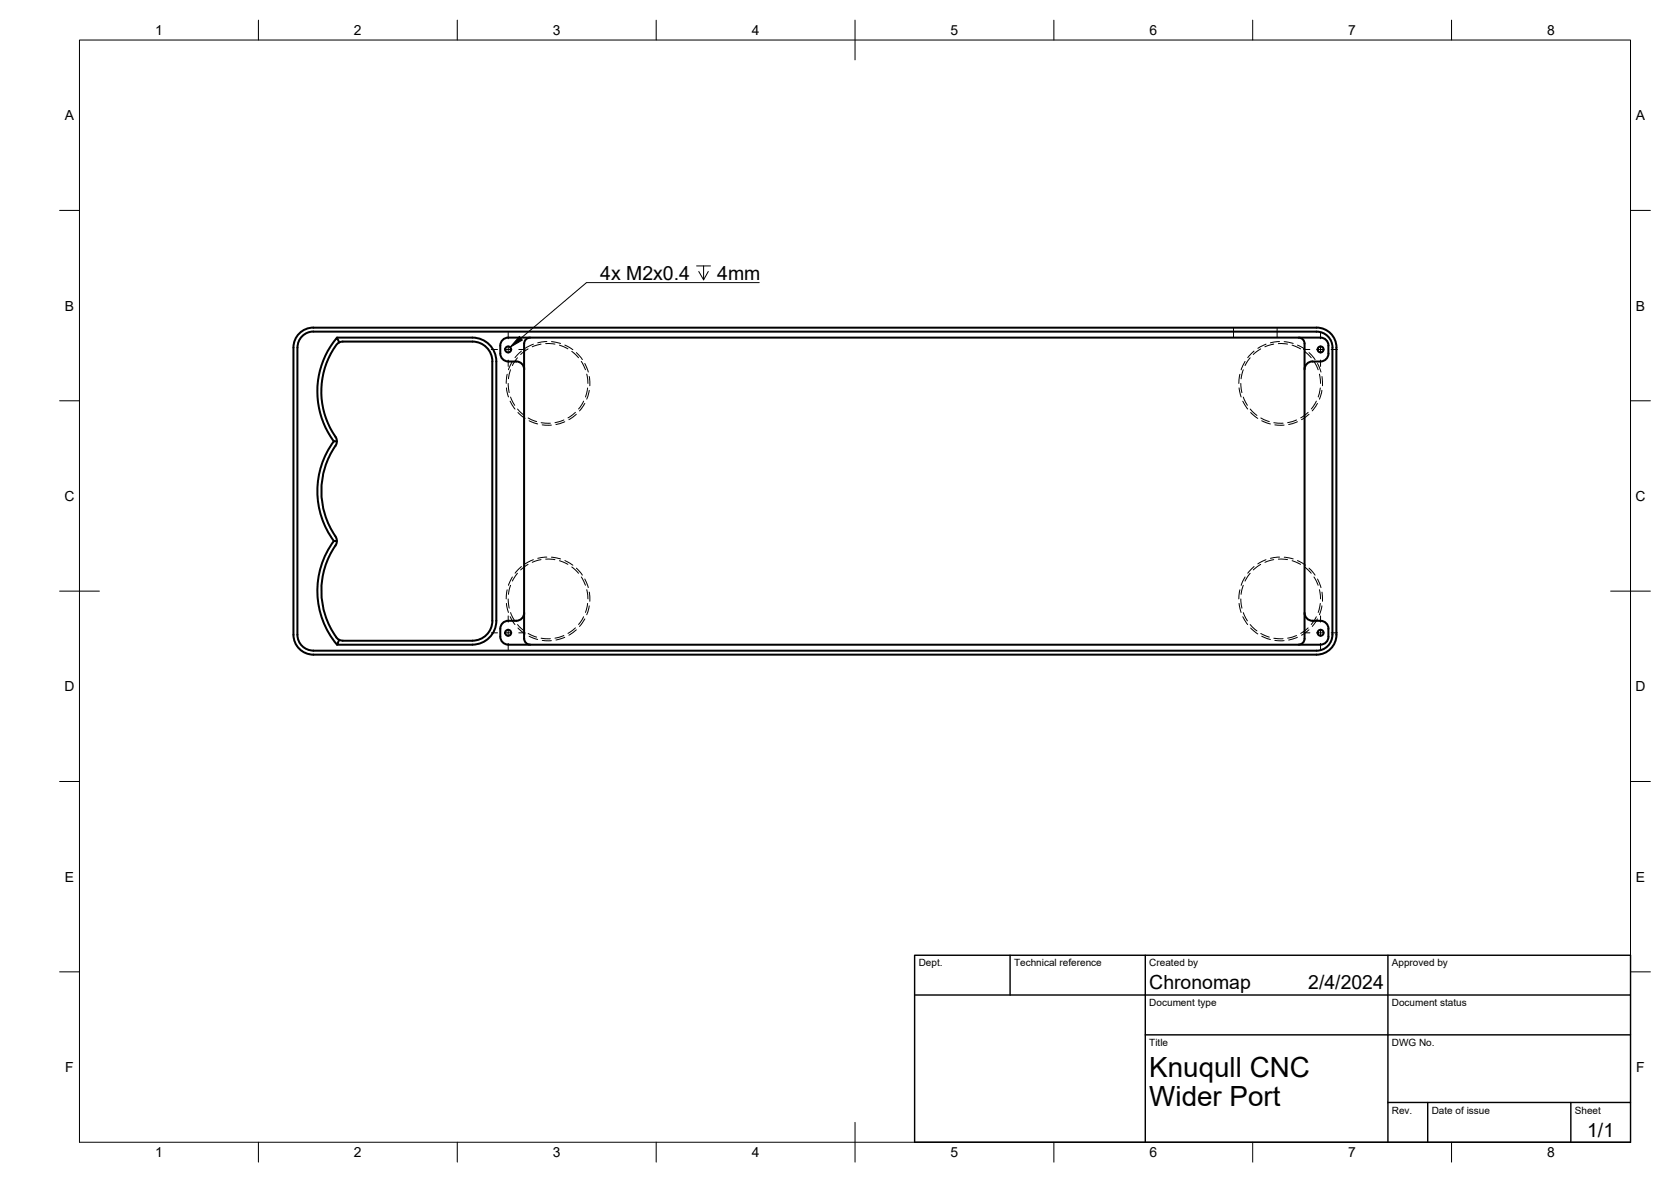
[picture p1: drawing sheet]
<svg xmlns="http://www.w3.org/2000/svg" width="420mm" height="297mm" viewBox="0 0 420 297" stroke-linecap="round" stroke-linejoin="round" font-family="sans-serif">
<!-- layer: Hidden -->
<g fill="none" stroke="#000" stroke-width=".25">
<path d="M127.3 97.5l.5 2.2M127.5 94.1l-.2 2.3M127.8 96.4l.2 2.3M128.4 92.9l-.6 2.3M128.4 99.8l1 2.1M128.8 90.8l-1 2.1M130.1 89.9l-1.3 2M131.1 88.2l-1.6 1.7M132.8 87.7l-1.9 1.4M134.1 86.5l-2.1 1M136 86.5l-2.2 .7M137.2 86.3l2.3 .2"/>
<path d="M137.5 85.8l-2.3 .4M138.7 85.9l2.2 .4M140.7 86.7l2.1 1M142 86.7l2 1.2M143.8 88.3l1.7 1.6M144.9 88.6l1.5 1.8M146.2 90.8l1 2.1M147 91.3l.9 2.2M147.5 94l.3 2.4M147.7 97.5l-.5 2.3M148.2 94.6l.1 2.4M148.2 98.1l-.7 2.2"/>
<path d="M310.2 82.3v2.5M311.6 97.5l.5 2.2M311.8 94.1l-.3 2.3M312 96.4l.3 2.3M312.6 92.9l-.5 2.3M312.6 99.8l1 2.1M313.1 90.8l-1 2.1M314.3 89.9l-1.2 2M315.3 88.2l-1.6 1.7M317 87.7l-1.9 1.4M318.3 86.5l-2 1M320.3 86.5l-2.2 .7"/>
<path d="M321.1 82.3v2.5M321.4 86.3l2.3 .2M321.7 85.8l-2.3 .4M322.9 85.9l2.3 .4M324.9 86.7l2.1 1M326.2 86.7l2.1 1.2M328 88.3l1.7 1.6M329.1 88.6l1.6 1.8M330.4 90.8l1 2.1M331.3 91.3l.8 2.2M331.8 94l.2 2.4M332 97.5l-.6 2.3"/>
<path d="M332.4 98.1l-.6 2.2M332.4 94.6l.1 2.4M128.3 100.8l1.2 2M130.1 102.8l1.7 1.6M130.2 103.7l1.8 1.4M132.8 105l2.1 .9M133 105.7l2.2 .8M136.1 106.2l2.3 .1M136.3 106.8h2.3M141.8 105.5l-2.2 .7M142 106l-2.2 .7M144.7 103.6l-1.9 1.4"/>
<path d="M144.9 104.1l-1.9 1.4M146.7 100.8l-1.2 2M147 101.4l-1.3 1.9M312.5 100.8l1.2 2M314.3 102.8l1.7 1.6M314.5 103.7l1.8 1.4M317 105l2.2 .9M317.2 105.7l2.2 .8M320.3 106.2l2.3 .1M320.5 106.8h2.4M326 105.5l-2.2 .7M326.2 106l-2.2 .7"/>
<path d="M328.9 103.6l-1.9 1.4M329.1 104.1l-1.8 1.4M331 100.8l-1.3 2M331.3 101.4l-1.4 1.9M127.3 151.6l.5 2.3M127.5 148.2l-.2 2.3M127.8 150.5l.2 2.3M128.3 155l1.2 2M128.4 147.1l-.6 2.3M128.4 154l1 2M128.8 145l-1 2.1M130.1 144.1l-1.3 1.9"/>
<path d="M130.1 157l1.7 1.5M130.2 157.8l1.8 1.5M131.1 142.4l-1.6 1.6M132.8 141.8l-1.9 1.4M132.8 159.2l2.1 .9M133 159.9l2.2 .8M134.1 140.7l-2.1 1M136 140.6l-2.2 .7M137.2 140.5l2.3 .1M137.5 140l-2.3 .3M138.7 140l2.2 .5M140.7 140.9l2.1 .9"/>
<path d="M141.8 159.7l-2.2 .7M142 140.9l2 1.1M143.8 142.5l1.7 1.6M144.7 157.8l-1.9 1.4M144.9 158.3l-1.9 1.3M144.9 142.8l1.5 1.7M146.2 145l1 2.1M146.7 155l-1.2 1.9M147 145.5l.9 2.2M147 155.5l-1.3 1.9M147.5 148.2l.3 2.3M147.7 151.6l-.5 2.3"/>
<path d="M148.2 148.8l.1 2.3M148.2 152.3l-.7 2.2M311.6 151.6l.5 2.3M311.8 148.2l-.3 2.3M312 150.5l.3 2.3M312.5 155l1.2 2M312.6 147.1l-.5 2.3M312.6 154l1 2M313.1 145l-1 2.1M314.3 144.1l-1.2 1.9M314.3 157l1.7 1.5M314.5 157.8l1.8 1.5"/>
<path d="M315.3 142.4l-1.6 1.6M317 141.8l-1.9 1.4M317 159.2l2.2 .9M317.2 159.9l2.2 .8M318.3 140.7l-2 1M320.3 140.6l-2.2 .7M321.4 140.5l2.3 .1M321.7 140l-2.3 .3M322.9 140l2.3 .5M324.9 140.9l2.1 .9M326 159.7l-2.2 .7M326.2 140.9l2.1 1.1"/>
<path d="M328 142.5l1.7 1.6M328.9 157.8l-1.9 1.4M329.1 142.8l1.6 1.7M329.1 158.3l-1.8 1.3M330.4 145l1 2.1M331 155l-1.3 1.9M331.3 155.5l-1.4 1.9M331.3 145.5l.8 2.2M331.8 148.2l.2 2.3M332 151.6l-.6 2.3M332.4 152.3l-.6 2.2M332.4 148.8l.1 2.3"/>
<path d="M136.1 160.4l2.3 .1M136.3 160.9l2.3 .1M142 160.2l-2.2 .6M320.3 160.4l2.3 .1M320.5 160.9l2.4 .1M326.2 160.2l-2.2 .6"/>
</g>
<!-- layer: Visible -->
<g fill="none" stroke="#000" stroke-width=".51">
<path d="M75.6 83.5a5 5 0 0 1 3.2-1.2h252.2a5 5 0 0 1 5 5v72.2a5 5 0 0 1-5 5h-252.2a5 5 0 0 1-5-5v-72.2a5 5 0 0 1 1.8-3.8zM78.8 83.3a4 4 0 0 0-4 4v72.2a4 4 0 0 0 4 4h252.2a4 4 0 0 0 4-4v-72.2a4 4 0 0 0-4-4h-252.2M84.7 84.8h34.1a6 6 0 0 1 6 6.1v65.1a6 6 0 0 1-6 6h-34.1l.6-1.2M85.3 86l.9-.2h32.6a5 5 0 0 1 5 5M123.8 90.9v65.1M131.8 86.3v74.2M131.8 92.8a2 2 0 0 0-2-2 3.6 3.6 0 0 1-3.4-.6 3.9 3.9 0 0 1-.5-3.9 2 2 0 0 1 1.9-1.5h204.2a2 2 0 0 1 2 2 3.6 3.6 0 0 1-.6 3.4 3.7 3.7 0 0 1-3.4 .7 1.96 1.96 0 0 0-2 1.9M133.3 84.8a1.49 1.49 0 0 0-1.5 1.5M326.5 84.8a1.49 1.49 0 0 1 1.5 1.5M328 86.3v74.2M83.9 110.9a21 21 0 0 1 .8-26.1l.6 1.2-.4 .4a20.2 20.2 0 0 0-.3 24v1.2a20.3 20.3 0 0 0-.2 23.2M83.9 110.9h.8"/>
<path d="M83.9 110.9a21 21 0 0 0 0 25M83.9 136h.8M83.9 136a21 21 0 0 0 .8 26M84.3 134.8l.4 .9-.1 .9a20.3 20.3 0 0 0 0 23.6M123.8 156a5 5 0 0 1-5 5M131.8 154a2 2 0 0 1-2 2 3.6 3.6 0 0 0-3.4 .6 3.9 3.9 0 0 0-.5 3.9 2 2 0 0 0 1.9 1.5h204.2a2.04 2.04 0 0 0 2-2 3.6 3.6 0 0 0-.6-3.4 3.6 3.6 0 0 0-3.4-.6 2 2 0 0 1-2-2M84.6 160.2l.7 .6M85.3 160.8l.9 .2M86.2 161h32.6M131.8 160.5a1.49 1.49 0 0 0 1.5 1.5M328 160.5a1.49 1.49 0 0 1-1.5 1.5"/>
<circle cx="127.8" cy="87.8" r=".75"/>
<circle cx="332.1" cy="87.8" r=".75"/>
<circle cx="127.8" cy="159" r=".75"/>
<circle cx="332.1" cy="159" r=".75"/>
</g>
<!-- layer: BORDER -->
<g fill="none" stroke="#000" stroke-width=".25">
<path d="M20 10.1h390v276.9h-390zM65 5.1v5M115 5.1v5M165 5.1v5M215 5.1v10M265 5.1v5M315 5.1v5M365 5.1v5M15 52.9h5M410 52.9h5M15 100.7h5M410 100.7h5"/>
<path d="M15 148.6h10M405 148.6h10M15 196.4h5M410 196.4h5M15 244.2h5M410 244.2h5M65 287v5M115 287v5M165 287v5M215 282.1v9.9M265 287v5M315 287v5"/>
<path d="M365 287v5"/>
</g>
<!-- layer: TITLEBLOCK -->
<path d="M230 240.1h180v46.9h-180zM230 250h180M254 240.1v9.9M288 240.1v46.9M349 240.1v46.9M288 260.1h122M349 277.1h61M359 277.1v9.9M395 277.1v9.9" fill="none" stroke="#000" stroke-width=".36"/>
<!-- layer: Smart Centers -->
<g fill="none" stroke="#000" stroke-width=".25">
<path d="M123.5 87.8h1.6M126.9 87.8h1.8M127.8 83.6v1.5M127.8 86.9v1.8M127.8 90.5v1.6M130.5 87.8h1.5M327.8 87.8h1.6M331.2 87.8h1.7M332 83.6v1.5M332 86.9v1.8M332 90.5v1.6M334.7 87.8h1.6"/>
<path d="M123.5 159h1.6M126.9 159h1.8M127.8 154.8v1.5M127.8 158.1v1.8M130.5 159h1.5M327.8 159h1.6M331.2 159h1.7M332 154.8v1.5M332 158.1v1.8M334.7 159h1.6M127.8 161.7v1.6M332 161.7v1.6"/>
</g>
<!-- layer: Leaders -->
<path d="M175.2 66.8h3.4M176.9 66.8v3.5l-1.2-2.1M178.1 68.2l-1.2 2.1M190.9 71h-43.4l-16.5 14" fill="none" stroke="#000" stroke-width=".25"/>
<path d="M130.6 84.6l.7 .9-3 1.8z" fill="#000" stroke="#000" stroke-width=".25"/>
<g font-size="7">
<text x="289" y="270.6">Knuqull CNC</text>
<text x="289" y="278.1">Wider Port</text>
</g>
<g font-size="4.9">
<text x="150.9" y="70.3">4x M2x0.4</text>
<text x="180.3" y="70.3">4mm</text>
<text x="289" y="248.5">Chronomap</text>
<text x="329" y="248.5">2/4/2024</text>
<text x="399.1" y="285.7">1/1</text>
</g>
<g font-size="3.5">
<text x="39" y="8.8">1</text>
<text x="89" y="8.8">2</text>
<text x="139" y="8.8">3</text>
<text x="189" y="8.8">4</text>
<text x="239" y="8.8">5</text>
<text x="289" y="8.8">6</text>
<text x="339" y="8.8">7</text>
<text x="389" y="8.8">8</text>
<text x="16.3" y="30.2">A</text>
<text x="411.3" y="30.2">A</text>
<text x="16.3" y="78">B</text>
<text x="411.3" y="78">B</text>
<text x="16.2" y="125.9">C</text>
<text x="411.2" y="125.9">C</text>
<text x="16.2" y="173.7">D</text>
<text x="411.2" y="173.7">D</text>
<text x="16.3" y="221.6">E</text>
<text x="411.3" y="221.6">E</text>
<text x="16.4" y="269.4">F</text>
<text x="411.4" y="269.4">F</text>
<text x="39" y="290.8">1</text>
<text x="89" y="290.8">2</text>
<text x="139" y="290.8">3</text>
<text x="189" y="290.8">4</text>
<text x="239" y="290.8">5</text>
<text x="289" y="290.8">6</text>
<text x="339" y="290.8">7</text>
<text x="389" y="290.8">8</text>
</g>
<g font-size="2.5">
<text x="231" y="242.9">Dept.</text>
<text x="255" y="242.9">Technical reference</text>
<text x="289" y="242.9">Created by</text>
<text x="350" y="242.9">Approved by</text>
<text x="289" y="252.8">Document type</text>
<text x="350" y="252.8">Document status</text>
<text x="289" y="262.9">Title</text>
<text x="350" y="262.9">DWG No.</text>
<text x="350" y="279.9">Rev.</text>
<text x="360" y="279.9">Date of issue</text>
<text x="396" y="279.9">Sheet</text>
</g>
</svg>
